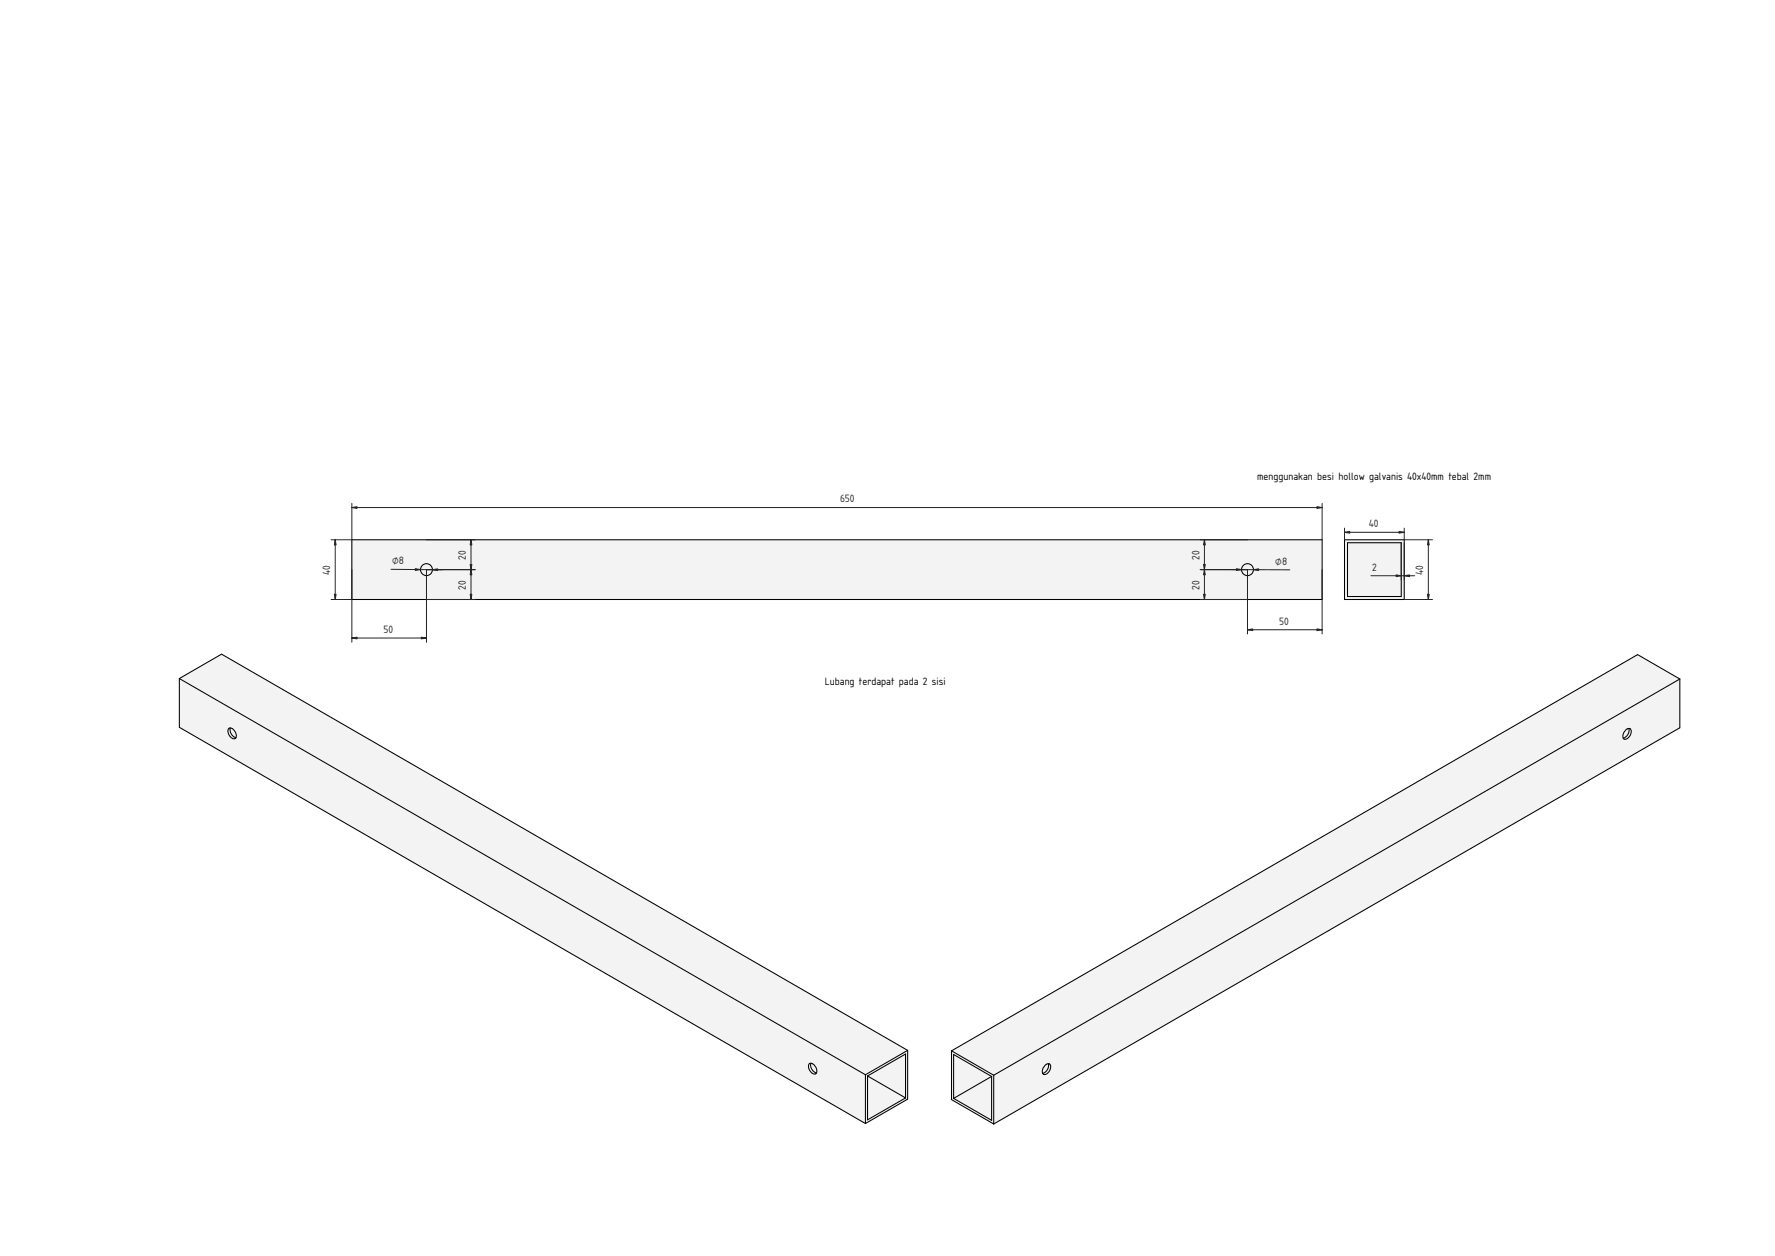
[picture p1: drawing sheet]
<svg xmlns="http://www.w3.org/2000/svg" width="1189mm" height="841mm" viewBox="0 0 1189 841" stroke-linecap="round" stroke-linejoin="round" font-family="sans-serif">
<g fill="#f1f3f5">
<path d="M236 361h650v40h-650z" fill-rule="evenodd"/>
<circle cx="286" cy="381" r="4"/>
<circle cx="836" cy="381" r="4"/>
</g>
<g fill="none" stroke="#000" stroke-width=".7">
<path d="M236 361h650v40h-650z"/>
<circle cx="286" cy="381" r="4"/>
<circle cx="836" cy="381" r="4"/>
</g>
<g fill="none" stroke="#212529" stroke-width=".67">
<path d="M236 340h650M236 337v24h-14M886 337v24M225 361v40M286 361h32M315 361v40M804 361h32M807 361v40M236 381v49M262 381l35 1M318 381h-32v49M804 381h32v43"/>
<path d="M825 381l39 1M886 381v43M222 401h14M286 401h32M804 401h32M236 427h50M836 422h50"/>
</g>
<g fill="#212529" stroke="#212529" stroke-width=".67">
<path d="M236 340l3-1v1z"/>
<path d="M882 339l4 1h-4z"/>
<path d="M278 381h4l-4 1z"/>
<path d="M290 381h3v1z"/>
<path d="M224 398h1v3z"/>
<path d="M225 361v4h-1z"/>
<path d="M840 381h3v1z"/>
<path d="M828 381h4l-4 1z"/>
<path d="M315 378h1l-1 3z"/>
<path d="M315 361l1 4h-1z"/>
<path d="M315 381l1 4h-1z"/>
<path d="M315 398h1l-1 3z"/>
<path d="M282 427h4l-4 1z"/>
<path d="M236 427h3v1z"/>
<path d="M806 378h1v3z"/>
<path d="M807 361v4h-1z"/>
<path d="M807 381v4h-1z"/>
<path d="M806 398h1v3z"/>
<path d="M836 422l3-1v1z"/>
<path d="M882 421l4 1h-4z"/>
</g>
<g fill="#f1f3f5">
<path d="M581 720l26-14v29z"/>
<path d="M581 720l26 15-26 15z"/>
<path d="M120 454l28-16 460 265v33l-28 16-460-265z" fill-rule="evenodd"/>
<path d="M120 454l28-16 460 265-28 17z" fill-rule="evenodd"/>
<path d="M120 454l460 266v32l-460-265z" fill-rule="evenodd"/>
<path d="M580 720l28-17v33l-28 16z" fill-rule="evenodd"/>
<path d="M581 720l26-14v29l-26 15z" fill-rule="evenodd"/>
<path d="M542 712a5 5 0 0 1 4 7 5 5 0 0 1-4-7z" fill-rule="evenodd"/>
<path d="M153 488a5 5 0 0 1 4 7 5 5 0 0 1-4-7z" fill-rule="evenodd"/>
<path d="M154 487a5 5 0 0 1 4 7l-2-1-1-2-1-2z" fill-rule="evenodd"/>
<path d="M543 712a5 5 0 0 1 4 6h-2l-1-2-1-3z" fill-rule="evenodd"/>
<path d="M542 712h1v1l1 3 1 2h2a2.4 2.4 0 0 1-4-1 4 4 0 0 1-1-5z" fill-rule="evenodd"/>
<path d="M153 488l1-1v2l1 2 1 2 2 1a2.4 2.4 0 0 1-4-1 4 4 0 0 1-1-5z" fill-rule="evenodd"/>
</g>
<g fill="none" stroke="#000" stroke-width=".7">
<path d="M120 454v33l460 265M120 454l28-16 460 265M120 454l460 266M153 488a4 4 0 0 1 5 5 2 2 0 0 1-1 2 2 2 0 0 1-3-2 5 5 0 0 1-1-5zM154 487v3l1 1 2 2 1 1M542 712a4 4 0 0 1 5 5 2 2 0 0 1-1 2 2 2 0 0 1-3-1 5 5 0 0 1-1-6zM543 712v2l1 2 1 2h2M580 720v32M608 703v33l-28 16M608 703l-28 17M581 720v30l26-15M581 720l26-14v29"/>
<path d="M581 720l26 15"/>
</g>
<g fill="#f1f3f5">
<path d="M901 361h40v40h-40z" fill-rule="evenodd"/>
<path d="M903 363h36v36h-36z" fill-rule="evenodd"/>
</g>
<path d="M901 361h40v40h-40zM903 363h36v36h-36z" fill="none" stroke="#000" stroke-width=".7"/>
<path d="M901 356h40M901 354v7M941 354v7h18M939 363v25M941 363v25M957 361v40M918 386h30M941 401h18" fill="none" stroke="#212529" stroke-width=".67"/>
<g fill="#212529" stroke="#212529" stroke-width=".67">
<path d="M937 356h4l-4 1z"/>
<path d="M901 356h3v1z"/>
<path d="M956 398h1v3z"/>
<path d="M957 361v4h-1z"/>
<path d="M941 386l3-1v1z"/>
<path d="M935 385l4 1h-4z"/>
</g>
<g fill="#f1f3f5">
<path d="M639 706l25 15-25 14z"/>
<path d="M639 735l25-14v29z"/>
<path d="M637 704l460-266 28 17v32l-459 266-29-17z" fill-rule="evenodd"/>
<path d="M666 720l459-265v32l-459 266z" fill-rule="evenodd"/>
<path d="M637 704l460-266 28 17-459 265z" fill-rule="evenodd"/>
<path d="M637 704l29 16v33l-29-17z" fill-rule="evenodd"/>
<path d="M639 706l25 15v29l-25-15z" fill-rule="evenodd"/>
<path d="M700 713l2-1a2 2 0 0 1 2 1 2 2 0 0 1 0 3 4 4 0 0 1-5 3l-1-3z" fill-rule="evenodd"/>
<path d="M1089 489l1-1a2 2 0 0 1 3 1 2 2 0 0 1-1 2 4 4 0 0 1-5 3v-2z" fill-rule="evenodd"/>
<path d="M1089 489v-1a1 1 0 0 1 2 0 1 1 0 0 1 0 1l-1 3a2.8 2.8 0 0 1-3 2v-3z" fill-rule="evenodd"/>
<path d="M700 713a1.1 1.1 0 0 1 2-1 1 1 0 0 1 0 2v2a2.8 2.8 0 0 1-4 2l1-3z" fill-rule="evenodd"/>
<path d="M702 712a2.4 2.4 0 0 1 1 4 3 3 0 0 1-4 3l3-3v-2z" fill-rule="evenodd"/>
<path d="M1091 488a2.4 2.4 0 0 1 1 4 3 3 0 0 1-5 2l3-2 1-2z" fill-rule="evenodd"/>
</g>
<g fill="none" stroke="#000" stroke-width=".7">
<path d="M1125 455v32l-459 266M1125 455l-28-17-460 266M1125 455l-459 265M1089 489a2.1 2.1 0 0 1 3-1 2.1 2.1 0 0 1 0 3 4 4 0 0 1-5 4 5 5 0 0 1 2-6zM1091 488v2l-1 2-1 2h-2M637 704v32l29 17M637 704l29 16M666 720v33M700 713a2.1 2.1 0 0 1 3 0 2.1 2.1 0 0 1 1 3 4 4 0 0 1-5 3 5 5 0 0 1 1-6zM702 712v2v2l-2 2-2 1M664 721l-25-15v29M664 721v29l-25-15"/>
<path d="M664 721l-25 14"/>
</g>
<g font-size="6.7">
<text x="842" y="321">menggunakan besi hollow galvanis 40x40mm tebal 2mm</text>
<text x="553" y="459">Lubang terdapat pada 2 sisi</text>
</g>
<g font-size="6.7" fill="#212529">
<text x="563" y="336">650</text>
<text x="917" y="353">40</text>
<text x="263" y="378">⌀8</text>
<text x="312" y="375" transform="rotate(-90 312 375)">20</text>
<text x="803" y="375" transform="rotate(-90 803 375)">20</text>
<text x="854" y="378">⌀8</text>
<text x="919" y="382">2</text>
<text x="221" y="385" transform="rotate(-90 221 385)">40</text>
<text x="953" y="385" transform="rotate(-90 953 385)">40</text>
<text x="312" y="395" transform="rotate(-90 312 395)">20</text>
<text x="803" y="395" transform="rotate(-90 803 395)">20</text>
<text x="857" y="418">50</text>
<text x="257" y="424">50</text>
</g>
</svg>
